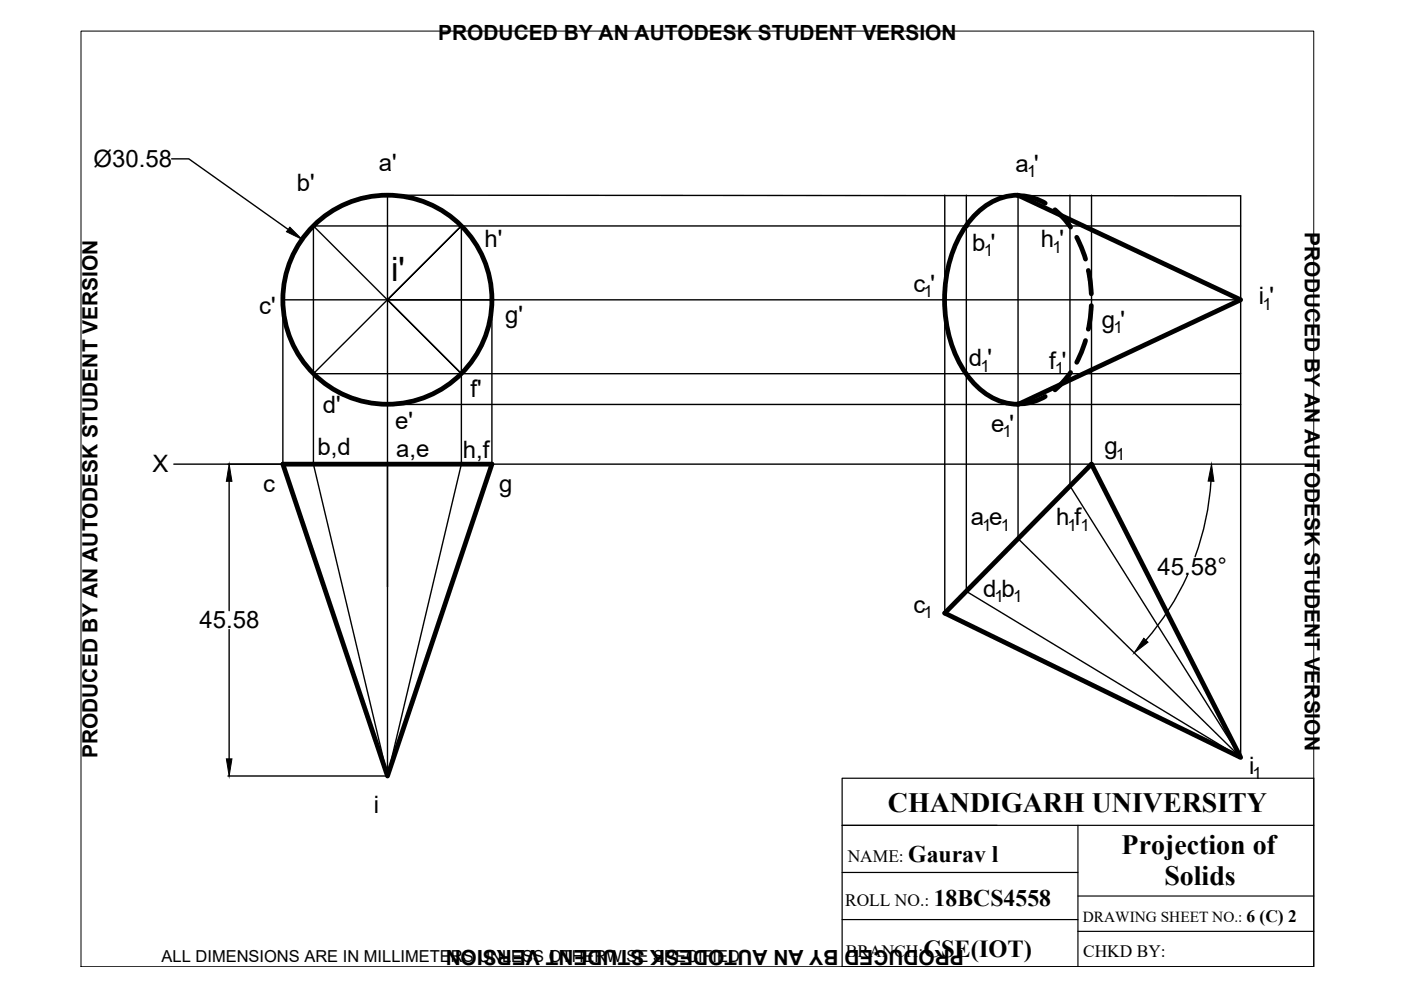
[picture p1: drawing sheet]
<svg xmlns="http://www.w3.org/2000/svg" width="297mm" height="210mm" viewBox="0 0 297 210" stroke-linecap="round" stroke-linejoin="round" font-family="sans-serif">
<!-- layer: thick continuous -->
<g fill="none" stroke="#000" stroke-width=".3">
<path d="M36.4 33.7h3.6l21.1 14.9M66.4 47.9l31.4 31.3-15.6-15.6 15.6-15.7-31.4 31.3h196.6M66.4 47.9v50.5l15.8 66.1 15.6-66.1v-50.5M66.4 47.9h196.6M200.3 41.4v88.6M204.9 41.4v84l58.1 35.2-36.1-57.6v-61.6M215.8 41.4v72.8l47.2 46.4v-119.1l-180.8-.1v44.4M231.4 41.4v57M104.3 63.6v34.8M263 63.6h-203v34.8M36.9 98.4h241.6M82.2 98.4v66.1"/>
<path d="M263 85.8h-180.8v38.6M48.6 102.1v27.4M256.7 102a57.1 57.1 0 0 1-3.3 16M48.6 133.5v27.4M251.8 122a57.1 57.1 0 0 1-8.9 13.7M48.3 164.5h33.7"/>
</g>
<g fill="none" stroke="#000" stroke-width="1">
<path d="M204.9 47.9h.1M215.8 41.5a11.2 11.2 0 0 1 5.8 1.6M223.7 44.5a17.5 17.5 0 0 1 3.3 3.7M228.3 50.3l1 2.2 .9 2.4M230.7 57.3l.5 2.4 .2 2.6M227 79l-2.2 2.6-1.1 1.1M230.2 72.2l-.9 2.4-1 2.2M231.4 64.8l-.2 2.6-.5 2.4M60 98.4h44.3l-22.1 66.1zM215.8 85.7a13.5 13.5 0 0 1-11-6.5 29.2 29.2 0 0 1 0-31.3 13.9 13.9 0 0 1 11-6.5l47.2 22.2-47.2 22.2M221.6 84.1a10.9 10.9 0 0 1-5.8 1.5M231.4 98.4l31.6 62.2-62.7-30.6z"/>
<circle cx="82.1" cy="63.5" r="22.2"/>
</g>
<path d="M61.5 48.2l2.5 2.5-3.3-1.6zM48.6 98.4l.6 3.7h-1.2zM256.9 98.4l.5 3.7-1.3-.1zM242.5 135.3l.9 .9-2.9 2.2zM48 160.9h1.2l-.6 3.6z" fill="#000" stroke="#000" stroke-width=".21"/>
<path d="M17.2 6.6h261.3v198.4h-261.3z" fill="none" stroke="#000" stroke-width=".21"/>
<!-- layer: 0 -->
<path d="M178.5 165h100v40h-100zM178.5 175h100M228.5 175v30M178.5 195h50M178.5 185h50M228.5 190h50M228.5 197.5h50" fill="none" stroke="#000" stroke-width=".25"/>
<text font-size="7.1" x="82.9" y="59.7">i'</text>
<g font-size="5.9">
<text x="188.2" y="172.2">CHANDIGARH UNIVERSITY</text>
<text x="237.8" y="181">Projection of</text>
<text x="246.9" y="187.7">Solids</text>
</g>
<text font-size="5.2" x="195.8" y="202.8">CSE(IOT)</text>
<g font-size="5.1">
<text x="19.8" y="35.5">Ø30.58</text>
<text x="62.9" y="40.5">b'</text>
<text x="80.3" y="36.2">a'</text>
<text x="215.3" y="36.5">a '</text>
<text x="102.7" y="52.3">h'</text>
<text x="206.1" y="53.2">b '</text>
<text x="220.7" y="52.4">h '</text>
<text x="193.7" y="61.8">c '</text>
<text x="266.9" y="64.5">i '</text>
<text x="54.9" y="66.6">c'</text>
<text x="107.1" y="68.5">g'</text>
<text x="233.6" y="69.5">g '</text>
<text x="205.4" y="77.6">d '</text>
<text x="222.4" y="78.2">f '</text>
<text x="68.4" y="87.6">d'</text>
<text x="99.7" y="84.2">f'</text>
<text x="83.8" y="91">e'</text>
<text x="210.2" y="91.6">e '</text>
<text x="32.3" y="100.1">X</text>
<text x="67.3" y="96.5">b,d</text>
<text x="84" y="96.8">a,e</text>
<text x="98.1" y="97.1">h,f</text>
<text x="234.2" y="96.3">g</text>
<text x="55.8" y="104.3">c</text>
<text x="105.9" y="104.3">g</text>
<text x="205.8" y="111.3">a e</text>
<text x="223.9" y="111.4">h f</text>
<text x="245.4" y="121.8">45.58°</text>
<text x="193.7" y="129.9">c</text>
<text x="208.4" y="126.5">d b</text>
<text x="42.3" y="133.3">45.58</text>
<text x="264.8" y="164.1">i</text>
<text x="79.2" y="172.4">i</text>
</g>
<g font-size="5">
<text x="192.6" y="182.9">Gaurav l</text>
<text x="198" y="192.1">18BCS4558</text>
</g>
<g font-size="4.4">
<text x="92.9" y="8.5">PRODUCED BY AN AUTODESK STUDENT VERSION</text>
<text x="276.6" y="49.3" transform="rotate(90 276.6 49.3)">PRODUCED BY AN AUTODESK STUDENT VERSION</text>
<text x="20.6" y="160.7" transform="rotate(-90 20.6 160.7)">PRODUCED BY AN AUTODESK STUDENT VERSION</text>
<text x="204.4" y="201.5" transform="rotate(180 204.4 201.5)">PRODUCED BY AN AUTODESK STUDENT VERSION</text>
</g>
<g font-size="3.7">
<text x="179.7" y="182.9">NAME:</text>
<text x="179.2" y="192.1">ROLL NO.:</text>
<text x="264.3" y="195.4">6 (C) 2</text>
<text x="179.4" y="202.8">BRANCH:</text>
<text x="229.6" y="202.8">CHKD BY:</text>
</g>
<g font-size="3.6">
<text x="217.7" y="37.6">1</text>
<text x="223.2" y="53.5">1</text>
<text x="208.6" y="54.3">1</text>
<text x="195.8" y="63">1</text>
<text x="267.7" y="65.6">1</text>
<text x="236.1" y="70.6">1</text>
<text x="207.9" y="78.8">1</text>
<text x="223.6" y="79.4">1</text>
<text x="212.6" y="92.7">1</text>
<text x="236.6" y="97.4">1</text>
<text x="208.2" y="112.5">1</text>
<text x="212.2" y="112.5">1</text>
<text x="226.3" y="112.6">1</text>
<text x="229.1" y="112.6">1</text>
<text x="195.8" y="131.1">1</text>
<text x="210.8" y="127.6">1</text>
<text x="214.8" y="127.6">1</text>
<text x="265.6" y="165.3">1</text>
</g>
<text font-size="3.5" x="34.3" y="203.9">ALL DIMENSIONS ARE IN MILLIMETERS UNLESS OTHERWISE SPECIFIED</text>
<text font-size="3.2" x="229.6" y="195.4">DRAWING SHEET NO.:</text>
</svg>
